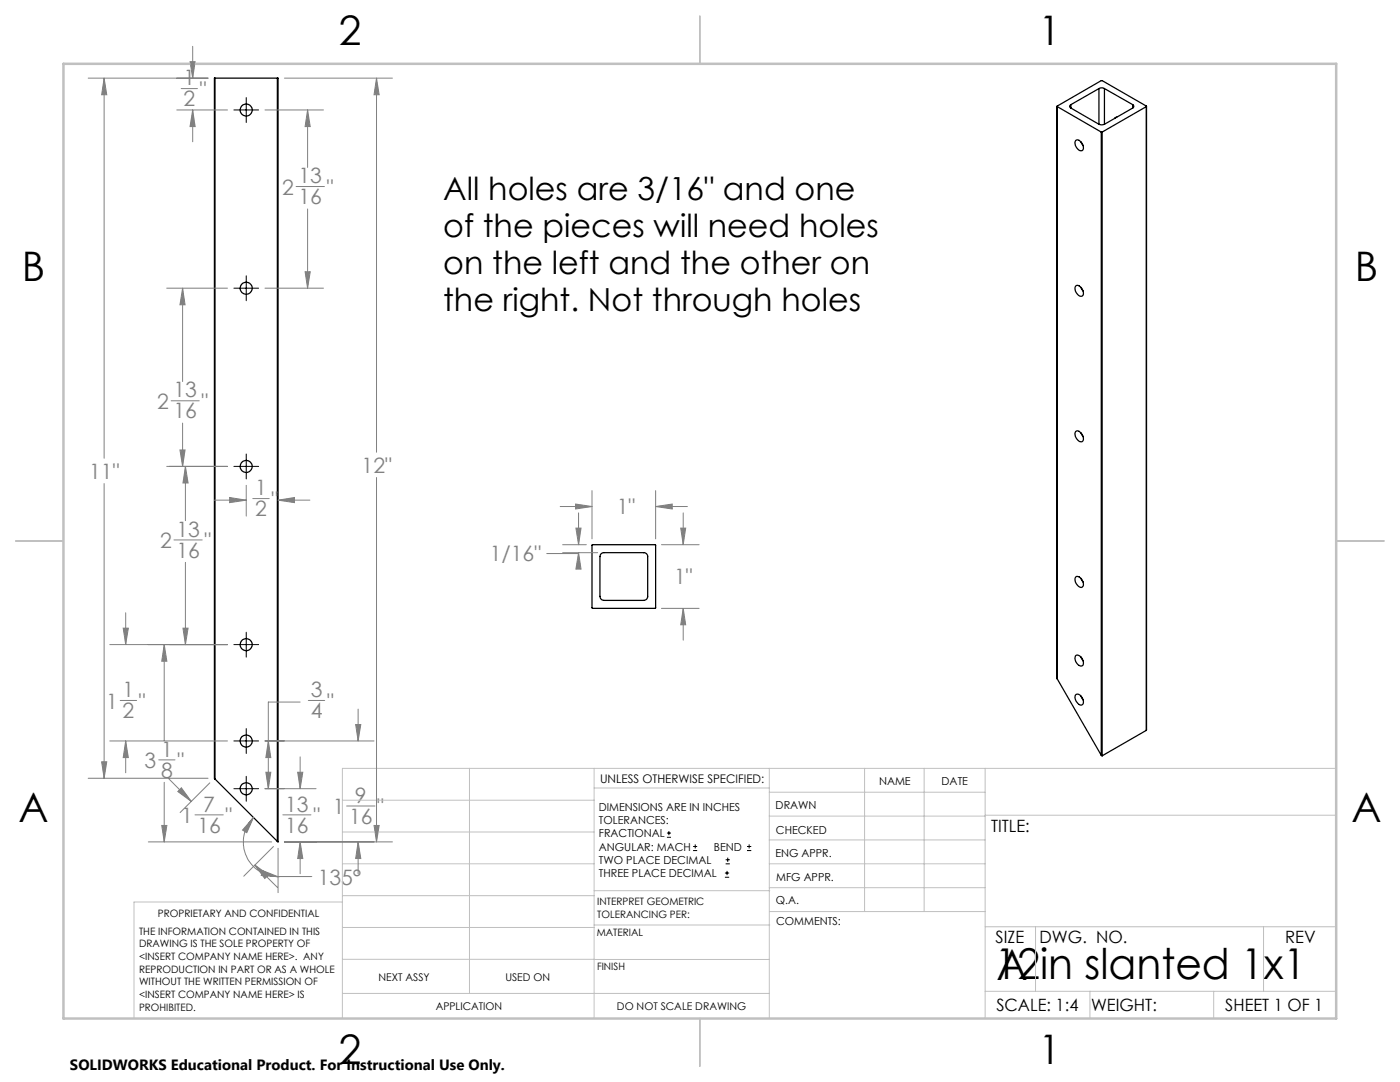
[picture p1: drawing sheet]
<svg xmlns="http://www.w3.org/2000/svg" width="279mm" height="216mm" viewBox="0 0 279 216" stroke-linecap="round" stroke-linejoin="round" font-family="sans-serif">
<g fill="none" stroke="#000" stroke-width=".25">
<path d="M42.9 15.6h-.1v139.7l.1 .1M42.9 15.6v139.8M42.9 15.6h12.5M55.4 15.6h.1v152.4l-.1-.1M55.4 15.6v152.3M219.3 17.7l.4-.2 .7 .2M219.3 17.7l-5.6 3.2M219.3 17.7v7.1M220.4 17.7l5.7 3.2M220.4 17.7v7.1M210.9 21.2l.1 114.3M211 21.3v-.1l8.8-5.1 9 5.2"/>
<path d="M211 21.3l8.8 5.1M211 21.3v114.2M213.7 20.9a.35 .35 0 0 0-.2 .3 .35 .35 0 0 0 .2 .4M213.7 21.6l5.6 3.2M213.7 20.9v.7M214.7 28a1.02 1.02 0 0 1 1.3 .8l.2 .3a.66 .66 0 0 1-.3 1 .66 .66 0 0 1-.9-.4l-.4-.6a1 1 0 0 1 .1-1.1zM215.7 28.3l.4 .8M219.3 24.8l.4 .1 .7-.1M219.8 26.4h.2M219.8 26.4v124.3M220 26.4v124.4M222.9 23.4l-.4 .2"/>
<path d="M226.1 20.9a.37 .37 0 0 1 .2 .3 .37 .37 0 0 1-.2 .4M226.1 21.6l-5.7 3.2M226.1 20.9v.7M228.8 21.3l-8.8 5.1M228.8 21.3v124.4M228.8 21.2v124.5M214.7 57a1.02 1.02 0 0 1 1.3 .8l.2 .3a.66 .66 0 0 1-.3 1 .66 .66 0 0 1-.9-.4l-.4-.6a1 1 0 0 1 .1-1.1zM215.7 57.3l.4 .8M214.7 86.1a1.02 1.02 0 0 1 1.3 .8l.2 .3a.66 .66 0 0 1-.3 .9 .66 .66 0 0 1-.9-.4l-.4-.6a1 1 0 0 1 .1-1zM215.7 86.4l.4 .7M118.1 108.8l12.7-.1v12.6l-12.6 .1zM120 110.5l.4-.2h8.1a.77 .77 0 0 1 .8 .8v7.9a.78 .78 0 0 1-.8 .8h-8a.85 .85 0 0 1-.8-.8v-7.9z"/>
<path d="M214.7 115.1a1.39 1.39 0 0 1 1.5 1.7 .62 .62 0 0 1-.6 .4 .62 .62 0 0 1-.6-.4l-.4-.6a1 1 0 0 1 .1-1.1zM215.7 115.4l.4 .8M211 135.5l8.8 15.2M214.6 130.9a1.01 1.01 0 0 1 1.5 .9l.1 .3a.61 .61 0 0 1-.3 .8 .61 .61 0 0 1-.8-.3l-.5-.9zM214.6 138.7a.87 .87 0 0 1 1.4 .5l.1 .3a.65 .65 0 0 1 .1 .9 .65 .65 0 0 1-.8 .2l-.7-.8-.2-.6zM215.7 131.1l.4 .8M215.7 138.9l.4 .8M42.9 155.4l12.5 12.5M219.8 150.7l.2 .1M228.8 145.7l-8.8 5.1"/>
<circle cx="49.1" cy="21.9" r="1.2"/>
<circle cx="49.1" cy="57.5" r="1.2"/>
<circle cx="49.1" cy="93.1" r="1.2"/>
<circle cx="49.1" cy="128.6" r="1.2"/>
<circle cx="49.1" cy="147.9" r="1.21"/>
<circle cx="49.1" cy="157.4" r="1.21"/>
</g>
<g fill="none" stroke="#000" stroke-width=".2">
<path d="M49.1 19.5v4.9M46.7 21.9h4.9M46.7 57.5h4.9M49.1 55v5M46.7 93.1h4.9M49.1 90.6v5M46.7 128.6h4.9M49.1 126.2v4.9M46.7 147.8h4.9M46.7 157.4h4.9M49.1 145.4v5M49.1 154.9v5"/>
<path d="M133.1 167.1h.8M133.1 166.2h.8M133.5 165.8v.9M138.3 169.7h.8M138.3 168.9h.8M138.7 168.5v.8M144.7 175h.8M144.7 174.2h.8M144.8 172.4h.9M144.8 171.6h.9M145.1 173.8v.8M145.2 171.1v.9"/>
<path d="M149.1 169.7h.8M149.1 168.9h.8M149.5 168.5v.8"/>
</g>
<g fill="none" stroke="#808080" stroke-width=".2">
<path d="M17.6 15.6h23.9M20.8 15.6v75.8M20.8 15.6l.5 3.3h-1zM36.2 17.7h3.2M37.9 12.3h1l-.4 3.3zM38.5 9.2v6.4M56.8 15.6h21.5M75.1 15.6v74.6M75.1 15.6l.6 3.3h-1.1zM35.3 21.9h10.1M38.5 21.9v6.4M38.5 21.9l.4 3.4h-1z"/>
<path d="M52.9 21.9h11.7M59.1 37.2h5.6M61.4 21.9v11.5M61.4 21.9l.5 3.4h-1zM33.3 57.5h12.1M36.4 57.5v18.6M36.4 57.5l.5 3.3h-1zM52.9 57.5h11.7M60.9 54.2h1l-.5 3.3zM61.4 41.7v15.8M34.1 80h5.7M20.8 96.5v58.8"/>
<path d="M33.3 93.1h12.1M35.9 89.8h1l-.5 3.3zM36.4 84.4v8.7M37 93.1v10.8M37 93.1l.5 3.3h-1zM42.8 99.8h6.3M45.8 99.3l3.3 .5-3.3 .5zM49.1 96.8v6.2M50.4 99.5h3.3M55.5 99.8h6.3M55.5 99.8l3.3-.5v1zM75.1 95.3v72.7"/>
<path d="M118.1 97.9v9.6M130.8 97.9v9.6M34.7 107.7h5.7M37 112.2v16.4M111.8 101.1h6.3M112.3 108.7h4.7M112.3 110.3h7M114.9 100.6l3.2 .5-3.2 .5zM114.9 105.4h1.1l-.5 3.3zM115.5 110.3l.5 3.3h-1.1zM115.5 110.3v.2h-6.4M115.5 102.3v6.4"/>
<path d="M130.8 101.1h6.4M130.8 101.1l3.4-.5v1zM132 108.7h7.5M135.9 105.4h.9l-.5 3.3zM136.3 102.3v6.4M21.9 128.6h23.5M24 139.8h3.3M24.6 125.3h1l-.5 3.3zM25.1 122.3v6.3M32.8 128.6v19.2M32.8 128.6l.5 3.3h-1zM36.5 125.3h1l-.5 3.3z"/>
<path d="M61.5 139.8h3.3M132 121.4h7.5M136.3 121.4v6.3M136.3 121.4l.5 3.3h-.9zM17.6 155.3h23.9M20.3 152h1l-.5 3.3zM21.9 147.8h23.5M25.1 147.8v6.4M25.1 147.8l.5 3.4h-1zM31.7 151.6h3.2M32.8 156.1v11.9M33.7 155.4l4.5 4.5"/>
<path d="M36.2 157.2l2 2.7-2.7-2zM41.9 156.2l-6 5.9M52.9 157.4h10.2M52.9 147.8h21.7M53.1 154.1h.9l-.4 3.3zM53.6 147.8l.4 3.4h-.9zM59.4 154.1h1l-.5 3.3zM59.9 151v6.4M59.9 140.1h-6.3v17.3M71 144.6h1l-.5 3.2zM71.5 141.5v6.3M29.6 168h24.6"/>
<path d="M32.3 164.7h1l-.5 3.3zM38.9 162.6h5.7M50.6 163.1l-1.4 3.1-.8-.6zM50.6 163.1a6.9 6.9 0 0 0-1.5 7.6 6.9 6.9 0 0 0 6.4 4.2M50.9 172.6l4.5 4.5M50.9 172.6l2.7 2-.8 .7zM52.4 173.7l3.1 1.2-3.4-.2zM54.6 168.9l-6 5.9M55.5 169.3v8.8M56.4 162.6h5.7M56.8 168h21.5M59.9 168v6.3"/>
<path d="M59.9 168l.5 3.3h-1zM62.2 174.9h-6.7M69.2 160.8h5.6M71.5 168l.5 3.3h-1zM71.5 168v6.3M74.6 164.7h1.1l-.6 3.3z"/>
</g>
<g fill="none" stroke="#c0c0c0" stroke-width=".2">
<path d="M68.3 159.7h50.3M93.7 153.3v44.9M118.6 153.3v49.9M118.6 157.2h34.9M153.5 153.3v49.9M153.5 158.1h43.1M172.5 153.3v28.6M184.4 153.3v28.6M196.6 153.3v49.9M266.7 153.3h-198.4v49.9M68.3 178.7h50.3M68.3 172.4h50.3"/>
<path d="M68.3 166h50.3M68.3 180h-41.6v23.2M118.6 177.7h35M153.5 167.6h43.1M153.5 162.8h43.1M153.5 172.4h43.1M153.5 177.1h43.1M196.6 162.7h70.1M68.3 198.2h85.2M68.3 191.4l85.2 .1M68.3 185.1h50.3M118.6 184.6h35"/>
<path d="M153.6 181.9h43M196.6 197.8h70.1M196.6 184.9h70.1M206.7 184.9v12.9M217.5 197.8v5.4M242.2 197.8v5.4M252.2 184.9v12.9"/>
</g>
<path d="M139.7 3.2v9.5M3.1 107.9h9.6M266.7 107.9h9.5M139.7 203.2v9.6" fill="none" stroke="#c0c0c0" stroke-width=".25"/>
<path d="M12.7 12.7h254v190.5h-254z" fill="none" stroke="#c0c0c0" stroke-width=".5"/>
<path d="M20.3 152h1l-.5 3.3zM20.8 15.6l.5 3.3h-1zM74.6 164.7h1.1l-.6 3.3zM75.1 15.6l.6 3.3h-1.1zM36.2 157.2l2 2.7-2.7-2zM50.9 172.6l2.7 2-.8 .7zM50.6 163.1l-1.4 3.1-.8-.6zM52.4 173.7l3.1 1.2-3.4-.2zM45.8 99.3l3.3 .5-3.3 .5zM55.5 99.8l3.3-.5v1zM59.4 154.1h1l-.5 3.3zM59.9 168l.5 3.3h-1zM71 144.6h1l-.5 3.2zM71.5 168l.5 3.3h-1zM32.8 128.6l.5 3.3h-1zM32.3 164.7h1l-.5 3.3zM35.9 89.8h1l-.5 3.3zM36.4 57.5l.5 3.3h-1zM60.9 54.2h1l-.5 3.3zM61.4 21.9l.5 3.4h-1zM38.5 21.9l.4 3.4h-1zM37.9 12.3h1l-.4 3.3zM37 93.1l.5 3.3h-1zM36.5 125.3h1l-.5 3.3zM24.6 125.3h1l-.5 3.3zM25.1 147.8l.5 3.4h-1zM53.6 147.8l.4 3.4h-.9zM53.1 154.1h.9l-.4 3.3zM114.9 100.6l3.2 .5-3.2 .5zM130.8 101.1l3.4-.5v1zM135.9 105.4h.9l-.5 3.3zM136.3 121.4l.5 3.3h-.9zM114.9 105.4h1.1l-.5 3.3zM115.5 110.3l.5 3.3h-1.1z" fill="#808080"/>
<g font-size="8.5">
<text x="198.5" y="195.4">12in slanted 1x1</text>
<text x="198.9" y="195.5">A</text>
</g>
<g font-size="8.1">
<text x="67.6" y="8.9">2</text>
<text x="207.3" y="8.9">1</text>
<text x="4.4" y="56.1">B</text>
<text x="270.4" y="56.1">B</text>
<text x="3.7" y="164.1">A</text>
<text x="269.7" y="164.1">A</text>
<text x="67.6" y="212.4">2</text>
<text x="207.3" y="212.4">1</text>
</g>
<g font-size="6.3">
<text x="88.5" y="40">All holes are 3/16&quot; and one</text>
<text x="88.5" y="47.3">of the pieces will need holes</text>
<text x="88.5" y="54.7">on the left and the other on</text>
<text x="88.5" y="62">the right. Not through holes</text>
</g>
<g font-size="4.2" fill="#808080">
<text x="36.6" y="17">1</text>
<text x="36.6" y="21.2">2</text>
<text x="39.9" y="19.3">&quot;</text>
<text x="56.3" y="38.9">2</text>
<text x="59.6" y="36.6">13</text>
<text x="59.6" y="40.8">16</text>
<text x="65.2" y="38.9">&quot;</text>
<text x="31.3" y="81.6">2</text>
<text x="34.6" y="79.3">13</text>
<text x="34.6" y="83.5">16</text>
<text x="40.2" y="81.6">&quot;</text>
<text x="17.8" y="95.6">11&quot;</text>
<text x="72.2" y="94.4">12&quot;</text>
<text x="50.9" y="98.8">1</text>
<text x="54.2" y="101.1">&quot;</text>
<text x="35.2" y="107.1">13</text>
<text x="50.9" y="103">2</text>
<text x="123.1" y="102.6">1&quot;</text>
<text x="31.9" y="109.4">2</text>
<text x="35.2" y="111.3">16</text>
<text x="40.8" y="109.4">&quot;</text>
<text x="97.8" y="112">1/16&quot;</text>
<text x="134.5" y="116.5">1&quot;</text>
<text x="21.2" y="141.4">1</text>
<text x="24.5" y="139.1">1</text>
<text x="24.5" y="143.3">2</text>
<text x="27.7" y="141.4">&quot;</text>
<text x="62" y="139.1">3</text>
<text x="62" y="143.3">4</text>
<text x="65.3" y="141.4">&quot;</text>
<text x="28.9" y="153.3">3</text>
<text x="32.1" y="151">1</text>
<text x="32.1" y="155.2">8</text>
<text x="35.4" y="153.3">&quot;</text>
<text x="40.6" y="161.9">7</text>
<text x="56.9" y="161.9">13</text>
<text x="70.8" y="160.2">9</text>
<text x="36.1" y="164.3">1</text>
<text x="39.4" y="166.1">16</text>
<text x="45" y="164.3">&quot;</text>
<text x="56.9" y="166.1">16</text>
<text x="62.5" y="164.3">&quot;</text>
<text x="66.4" y="162.5">1</text>
<text x="69.7" y="164.4">16</text>
<text x="75.3" y="162.5">&quot;</text>
<text x="63.4" y="176.5">135°</text>
</g>
<g font-size="3.4">
<text x="197.8" y="166">TITLE:</text>
<text x="198.7" y="188.1">SIZE</text>
<text x="207.5" y="188.1">DWG. NO.</text>
<text x="256.5" y="188.2">REV</text>
<text x="198.8" y="201.7">SCALE: 1:4</text>
<text x="217.7" y="201.8">WEIGHT:</text>
<text x="244.5" y="201.7">SHEET 1 OF 1</text>
</g>
<text font-size="3" x="14" y="213.5">SOLIDWORKS Educational Product. For Instructional Use Only.</text>
<text font-size="2.4" x="119.8" y="156.2">UNLESS OTHERWISE SPECIFIED:</text>
<g font-size="2.2">
<text x="119.5" y="161.8">DIMENSIONS ARE IN INCHES</text>
<text x="154.8" y="161.4">DRAWN</text>
<text x="175.4" y="156.6">NAME</text>
<text x="187.9" y="156.7">DATE</text>
<text x="119.5" y="164.4">TOLERANCES:</text>
<text x="119.5" y="167.1">FRACTIONAL</text>
<text x="154.9" y="166.3">CHECKED</text>
<text x="119.5" y="169.7">ANGULAR: MACH</text>
<text x="119.5" y="172.4">TWO PLACE DECIMAL</text>
<text x="142.5" y="169.7">BEND</text>
<text x="154.8" y="171">ENG APPR.</text>
<text x="119.5" y="175">THREE PLACE DECIMAL</text>
<text x="154.9" y="175.7">MFG APPR.</text>
<text x="154.9" y="180.4">Q.A.</text>
<text x="154.9" y="184.6">COMMENTS:</text>
</g>
<g font-size="2.1">
<text x="75.5" y="195.7">NEXT ASSY</text>
<text x="100.9" y="195.7">USED ON</text>
<text x="86.9" y="201.5">APPLICATION</text>
<text x="123.1" y="201.6">DO NOT SCALE DRAWING</text>
</g>
<g font-size="2">
<text x="31.5" y="182.9">PROPRIETARY AND CONFIDENTIAL</text>
<text x="119.2" y="180.6">INTERPRET GEOMETRIC</text>
<text x="119.2" y="183.1">TOLERANCING PER:</text>
<text x="27.8" y="186.5">THE INFORMATION CONTAINED IN THIS</text>
<text x="27.8" y="189">DRAWING IS THE SOLE PROPERTY OF</text>
<text x="27.8" y="191.6">&lt;INSERT COMPANY NAME HERE&gt;. ANY</text>
<text x="119.1" y="186.7">MATERIAL</text>
<text x="27.8" y="194.1">REPRODUCTION IN PART OR AS A WHOLE</text>
<text x="27.8" y="196.6">WITHOUT THE WRITTEN PERMISSION OF</text>
<text x="119.1" y="193.5">FINISH</text>
<text x="27.8" y="199.1">&lt;INSERT COMPANY NAME HERE&gt; IS</text>
<text x="27.8" y="201.7">PROHIBITED.</text>
</g>
</svg>
